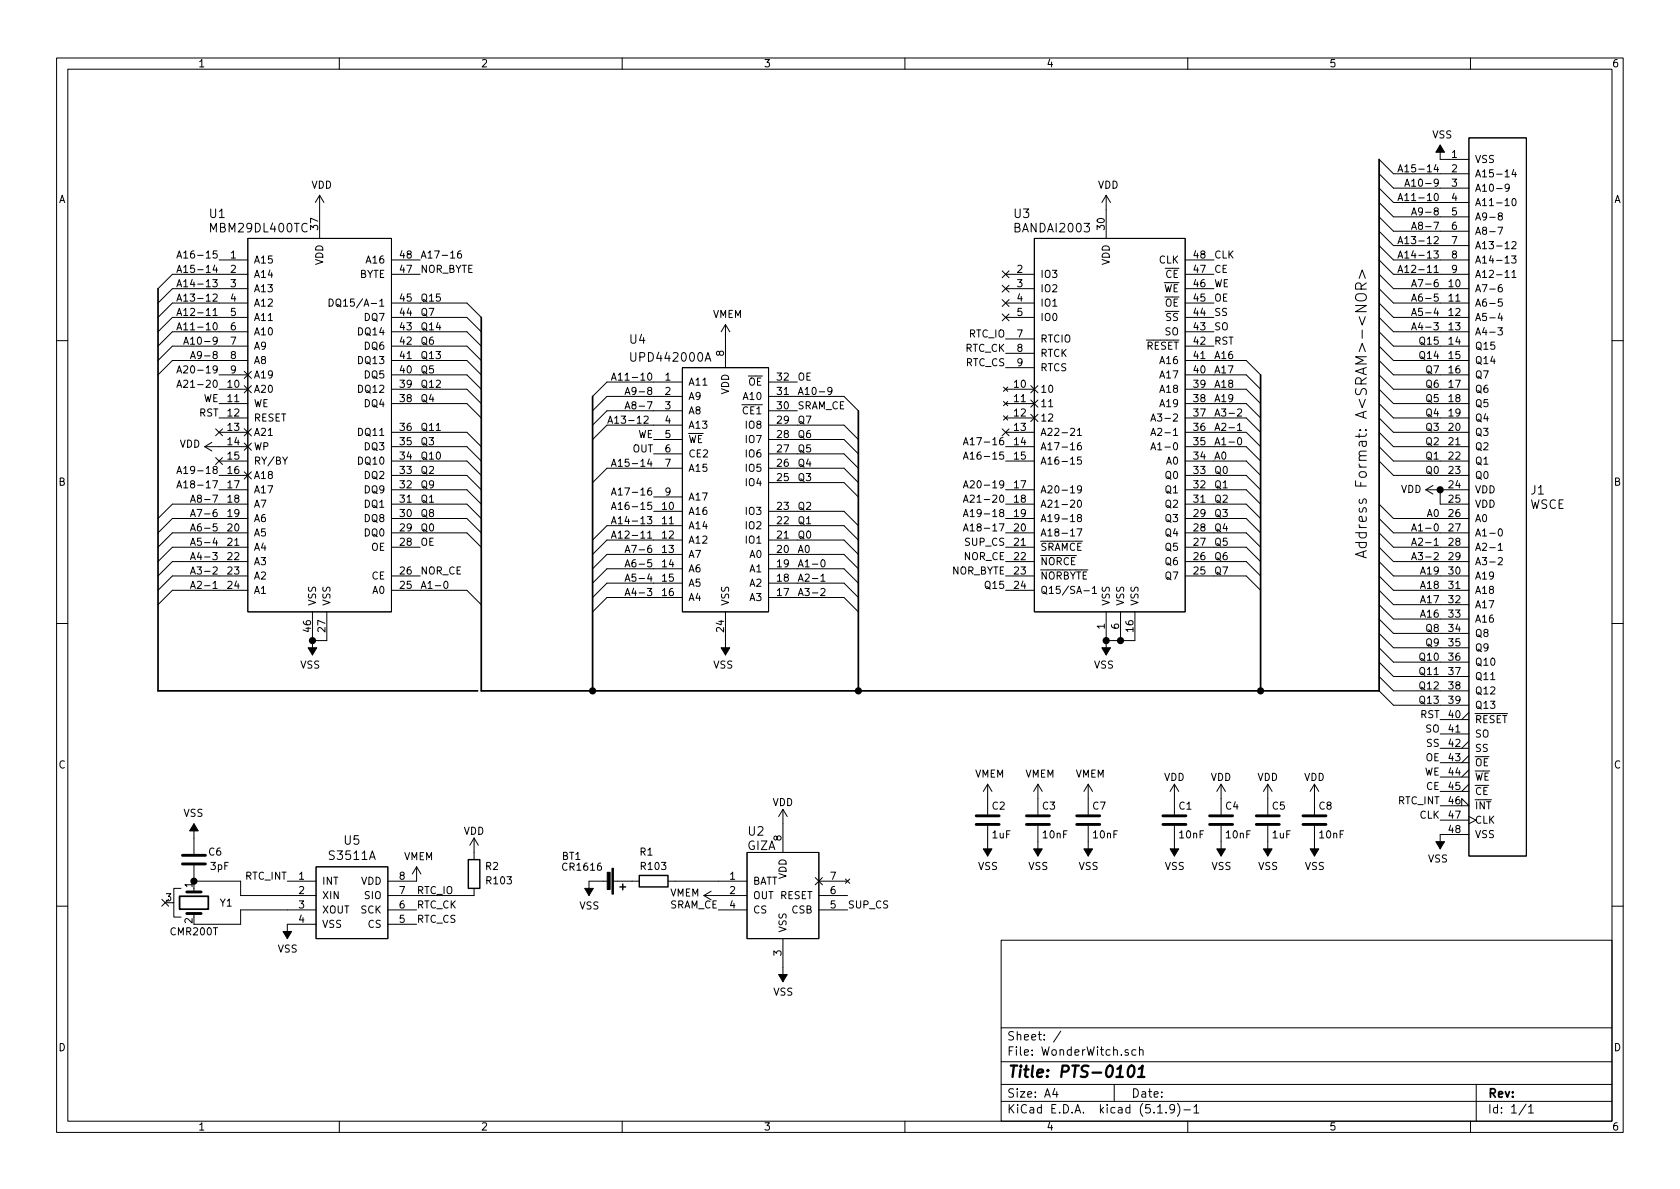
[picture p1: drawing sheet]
EESchema Schematic File Version 4
EELAYER 30 0
EELAYER END
$Descr A4 11693 8268
encoding utf-8
Sheet 1 1
Title "PTS-0101"
Date ""
Rev ""
Comp ""
Comment1 ""
Comment2 ""
Comment3 ""
Comment4 ""
$EndDescr
$Comp
L power:VSS #PWR0101
U 1 1
P 10025 1100
F 0 "#PWR0101" H 10025 950 50  0001 C CNN
F 1 "VSS" H 10040 1273 50  0000 C CNN
F 2 "" H 10025 1100 50  0001 C CNN
F 3 "" H 10025 1100 50  0001 C CNN
	1    10025 1100
	1    0    0    -1  
$EndComp
$Comp
L power:VSS #PWR0102
U 1 1
P 10025 5800
F 0 "#PWR0102" H 10025 5650 50  0001 C CNN
F 1 "VSS" H 10040 5973 50  0000 C CNN
F 2 "" H 10025 5800 50  0001 C CNN
F 3 "" H 10025 5800 50  0001 C CNN
	1    10025 5800
	-1   0    0    1   
$EndComp
Wire Wire Line
	10025 3400 10025 3500
Text Label 10025 1200 2    50   ~ 0
A15-14
Text Label 10025 1300 2    50   ~ 0
A10-9
Text Label 10025 1400 2    50   ~ 0
A11-10
Text Label 10025 1500 2    50   ~ 0
A9-8
Text Label 10025 1600 2    50   ~ 0
A8-7
Text Label 10025 1700 2    50   ~ 0
A13-12
Text Label 10025 1800 2    50   ~ 0
A14-13
Text Label 10025 1900 2    50   ~ 0
A12-11
Text Label 10025 2000 2    50   ~ 0
A7-6
Text Label 10025 2100 2    50   ~ 0
A6-5
Text Label 10025 2200 2    50   ~ 0
A5-4
Text Label 10025 2400 2    50   ~ 0
Q15
Text Label 10025 2500 2    50   ~ 0
Q14
Text Label 10025 2600 2    50   ~ 0
Q7
Text Label 10025 2700 2    50   ~ 0
Q6
Text Label 10025 2800 2    50   ~ 0
Q5
Text Label 10025 2900 2    50   ~ 0
Q4
Text Label 10025 3000 2    50   ~ 0
Q3
Text Label 10025 3100 2    50   ~ 0
Q2
Text Label 10025 3200 2    50   ~ 0
Q1
Text Label 10025 3300 2    50   ~ 0
Q0
Text Label 10025 3700 2    50   ~ 0
A1-0
Text Label 10025 3800 2    50   ~ 0
A2-1
Text Label 10025 3900 2    50   ~ 0
A3-2
Text Label 10025 4000 2    50   ~ 0
A19
Text Label 10025 4100 2    50   ~ 0
A18
Text Label 10025 4200 2    50   ~ 0
A17
Text Label 10025 4300 2    50   ~ 0
A16
Text Label 10025 4400 2    50   ~ 0
Q8
Text Label 10025 4500 2    50   ~ 0
Q9
Text Label 10025 4600 2    50   ~ 0
Q10
Text Label 10025 4700 2    50   ~ 0
Q11
Text Label 10025 4800 2    50   ~ 0
Q12
Text Label 10025 4900 2    50   ~ 0
Q13
Text Label 10025 5000 2    50   ~ 0
RST
Text Label 10025 5100 2    50   ~ 0
SO
Text Label 10025 5200 2    50   ~ 0
SS
Text Label 10025 5300 2    50   ~ 0
OE
Text Label 10025 5400 2    50   ~ 0
WE
Text Label 10025 5500 2    50   ~ 0
CE
Text Label 10025 5600 2    50   ~ 0
RTC_INT
Text Label 10025 5700 2    50   ~ 0
CLK
Text Label 8450 1800 0    50   ~ 0
CLK
Text Label 8450 1900 0    50   ~ 0
CE
Text Label 8450 2000 0    50   ~ 0
WE
Text Label 8450 2100 0    50   ~ 0
OE
Text Label 8450 2200 0    50   ~ 0
SS
Text Label 8450 2300 0    50   ~ 0
SO
Text Label 8450 2400 0    50   ~ 0
RST
Text Label 8450 3000 0    50   ~ 0
A2-1
Text Label 8450 3300 0    50   ~ 0
Q0
Text Label 8450 3400 0    50   ~ 0
Q1
Text Label 8450 3500 0    50   ~ 0
Q2
Text Label 8450 3600 0    50   ~ 0
Q3
Text Label 8450 3700 0    50   ~ 0
Q4
Text Label 8450 3800 0    50   ~ 0
Q5
Text Label 8450 3900 0    50   ~ 0
Q6
Text Label 8450 4000 0    50   ~ 0
Q7
$Comp
L power:VSS #PWR0103
U 1 1
P 7700 4450
F 0 "#PWR0103" H 7700 4300 50  0001 C CNN
F 1 "VSS" H 7715 4623 50  0000 C CNN
F 2 "" H 7700 4450 50  0001 C CNN
F 3 "" H 7700 4450 50  0001 C CNN
	1    7700 4450
	-1   0    0    1   
$EndComp
$Comp
L power:VDD #PWR0104
U 1 1
P 7700 1450
F 0 "#PWR0104" H 7700 1300 50  0001 C CNN
F 1 "VDD" H 7715 1623 50  0000 C CNN
F 2 "" H 7700 1450 50  0001 C CNN
F 3 "" H 7700 1450 50  0001 C CNN
	1    7700 1450
	1    0    0    -1  
$EndComp
Wire Wire Line
	9700 1400 10025 1400
Entry Wire Line
	9600 1400 9700 1500
Wire Wire Line
	9700 1500 10025 1500
Entry Wire Line
	9600 1500 9700 1600
Wire Wire Line
	9700 1600 10025 1600
Entry Wire Line
	9600 1600 9700 1700
Wire Wire Line
	9700 1700 10025 1700
Entry Wire Line
	9600 1700 9700 1800
Wire Wire Line
	9700 1800 10025 1800
Entry Wire Line
	9600 1800 9700 1900
Wire Wire Line
	9700 1900 10025 1900
Entry Wire Line
	9600 1900 9700 2000
Wire Wire Line
	9700 2000 10025 2000
Entry Wire Line
	9600 2000 9700 2100
Wire Wire Line
	9700 2100 10025 2100
Entry Wire Line
	9600 2100 9700 2200
Wire Wire Line
	9700 2200 10025 2200
Entry Wire Line
	9600 2200 9700 2300
Wire Wire Line
	9700 2300 10025 2300
Entry Wire Line
	9600 2300 9700 2400
Wire Wire Line
	9700 2400 10025 2400
Entry Wire Line
	9600 2400 9700 2500
Wire Wire Line
	9700 2500 10025 2500
Entry Wire Line
	9600 2500 9700 2600
Wire Wire Line
	9700 2600 10025 2600
Entry Wire Line
	9600 2600 9700 2700
Wire Wire Line
	9700 2700 10025 2700
Entry Wire Line
	9600 2700 9700 2800
Wire Wire Line
	9700 2800 10025 2800
Entry Wire Line
	9600 2800 9700 2900
Wire Wire Line
	9700 2900 10025 2900
Entry Wire Line
	9600 2900 9700 3000
Wire Wire Line
	9700 3000 10025 3000
Entry Wire Line
	9600 3000 9700 3100
Wire Wire Line
	9700 3100 10025 3100
Entry Wire Line
	9600 3100 9700 3200
Wire Wire Line
	9700 3200 10025 3200
Entry Wire Line
	9600 3200 9700 3300
Wire Wire Line
	9700 3300 10025 3300
Entry Wire Line
	9600 1300 9700 1400
Wire Wire Line
	9700 1300 10025 1300
Entry Wire Line
	9600 1200 9700 1300
Wire Wire Line
	9700 1200 10025 1200
Entry Wire Line
	9600 1100 9700 1200
Wire Wire Line
	9700 3700 10025 3700
Entry Wire Line
	9600 3600 9700 3700
Wire Wire Line
	9700 3600 10025 3600
Entry Wire Line
	9600 3500 9700 3600
$Comp
L power:VDD #PWR0105
U 1 1
P 10025 3400
F 0 "#PWR0105" H 10025 3250 50  0001 C CNN
F 1 "VDD" V 10025 3600 50  0000 C CNN
F 2 "" H 10025 3400 50  0001 C CNN
F 3 "" H 10025 3400 50  0001 C CNN
	1    10025 3400
	0    -1   -1   0   
$EndComp
Connection ~ 10025 3400
Wire Wire Line
	9700 3900 10025 3900
Entry Wire Line
	9600 3800 9700 3900
Wire Wire Line
	9700 3800 10025 3800
Entry Wire Line
	9600 3700 9700 3800
Wire Wire Line
	9700 4100 10025 4100
Entry Wire Line
	9600 4000 9700 4100
Wire Wire Line
	9700 4000 10025 4000
Entry Wire Line
	9600 3900 9700 4000
Wire Wire Line
	9700 4300 10025 4300
Entry Wire Line
	9600 4200 9700 4300
Wire Wire Line
	9700 4200 10025 4200
Entry Wire Line
	9600 4100 9700 4200
Wire Wire Line
	9700 4500 10025 4500
Entry Wire Line
	9600 4400 9700 4500
Wire Wire Line
	9700 4400 10025 4400
Entry Wire Line
	9600 4300 9700 4400
Wire Wire Line
	9700 4700 10025 4700
Entry Wire Line
	9600 4600 9700 4700
Wire Wire Line
	9700 4600 10025 4600
Entry Wire Line
	9600 4500 9700 4600
Wire Wire Line
	9700 4900 10025 4900
Entry Wire Line
	9600 4800 9700 4900
Wire Wire Line
	9700 4800 10025 4800
Entry Wire Line
	9600 4700 9700 4800
Wire Wire Line
	8450 2500 8675 2500
Wire Wire Line
	8450 2600 8675 2600
Entry Wire Line
	8675 2500 8775 2600
Entry Wire Line
	8675 2600 8775 2700
Wire Wire Line
	8450 2700 8675 2700
Wire Wire Line
	8450 2800 8675 2800
Entry Wire Line
	8675 2700 8775 2800
Entry Wire Line
	8675 2800 8775 2900
Wire Wire Line
	8450 2900 8675 2900
Wire Wire Line
	8450 3000 8675 3000
Entry Wire Line
	8675 2900 8775 3000
Entry Wire Line
	8675 3000 8775 3100
Wire Wire Line
	8450 3100 8675 3100
Wire Wire Line
	8450 3200 8675 3200
Entry Wire Line
	8675 3100 8775 3200
Entry Wire Line
	8675 3200 8775 3300
Wire Wire Line
	8450 3300 8675 3300
Wire Wire Line
	8450 3400 8675 3400
Entry Wire Line
	8675 3300 8775 3400
Entry Wire Line
	8675 3400 8775 3500
Wire Wire Line
	8450 3500 8675 3500
Wire Wire Line
	8450 3600 8675 3600
Entry Wire Line
	8675 3500 8775 3600
Entry Wire Line
	8675 3600 8775 3700
Wire Wire Line
	8450 3700 8675 3700
Wire Wire Line
	8450 3800 8675 3800
Entry Wire Line
	8675 3700 8775 3800
Entry Wire Line
	8675 3800 8775 3900
Wire Wire Line
	8450 3900 8675 3900
Wire Wire Line
	8450 4000 8675 4000
Entry Wire Line
	8675 3900 8775 4000
NoConn ~ 7000 1900
NoConn ~ 7000 2000
NoConn ~ 7000 2100
NoConn ~ 7000 2200
Text Label 7000 4100 2    50   ~ 0
Q15
Text Label 7000 4000 2    50   ~ 0
NOR_BYTE
Text Label 7000 3900 2    50   ~ 0
NOR_CE
Text Label 7000 3800 2    50   ~ 0
SUP_CS
Text Label 7000 2350 2    50   ~ 0
RTC_IO
Text Label 7000 2450 2    50   ~ 0
RTC_CK
Text Label 7000 2550 2    50   ~ 0
RTC_CS
Text Label 5550 3750 0    50   ~ 0
Q0
Text Label 5550 3650 0    50   ~ 0
Q1
Text Label 5550 3550 0    50   ~ 0
Q2
Text Label 5550 3350 0    50   ~ 0
Q3
Text Label 5550 3150 0    50   ~ 0
Q5
Text Label 5550 3250 0    50   ~ 0
Q4
Text Label 5550 3050 0    50   ~ 0
Q6
Text Label 5550 2950 0    50   ~ 0
Q7
Text Label 5550 2650 0    50   ~ 0
OE
Wire Wire Line
	5550 2950 5875 2950
Entry Wire Line
	5875 2950 5975 3050
Wire Wire Line
	5550 3050 5875 3050
Entry Wire Line
	5875 3050 5975 3150
Wire Wire Line
	5550 3150 5875 3150
Entry Wire Line
	5875 3150 5975 3250
Wire Wire Line
	5550 3250 5875 3250
Entry Wire Line
	5875 3250 5975 3350
Wire Wire Line
	5550 3350 5875 3350
Entry Wire Line
	5875 3350 5975 3450
Wire Wire Line
	5550 3550 5875 3550
Entry Wire Line
	5875 3550 5975 3650
Wire Wire Line
	5550 3650 5875 3650
Entry Wire Line
	5875 3650 5975 3750
Wire Wire Line
	5550 3750 5875 3750
Entry Wire Line
	5875 3750 5975 3850
Wire Wire Line
	5550 3850 5875 3850
Entry Wire Line
	5875 3850 5975 3950
Wire Wire Line
	5550 3950 5875 3950
Entry Wire Line
	5875 3950 5975 4050
Wire Wire Line
	5550 4050 5875 4050
Entry Wire Line
	5875 4050 5975 4150
Wire Wire Line
	5550 4150 5875 4150
Entry Wire Line
	5875 4150 5975 4250
Wire Wire Line
	5550 2750 5875 2750
Entry Wire Line
	5875 2750 5975 2850
Entry Wire Line
	8675 4000 8775 4100
Text Label 4550 3050 2    50   ~ 0
WE
$Comp
L power:VSS #PWR0106
U 1 1
P 5050 4450
F 0 "#PWR0106" H 5050 4300 50  0001 C CNN
F 1 "VSS" H 5065 4623 50  0000 C CNN
F 2 "" H 5050 4450 50  0001 C CNN
F 3 "" H 5050 4450 50  0001 C CNN
	1    5050 4450
	-1   0    0    1   
$EndComp
$Comp
L power:VSS #PWR0107
U 1 1
P 2175 4450
F 0 "#PWR0107" H 2175 4300 50  0001 C CNN
F 1 "VSS" H 2190 4623 50  0000 C CNN
F 2 "" H 2175 4450 50  0001 C CNN
F 3 "" H 2175 4450 50  0001 C CNN
	1    2175 4450
	-1   0    0    1   
$EndComp
Wire Wire Line
	2175 4450 2275 4450
$Comp
L power:VDD #PWR0108
U 1 1
P 2225 1450
F 0 "#PWR0108" H 2225 1300 50  0001 C CNN
F 1 "VDD" H 2240 1623 50  0000 C CNN
F 2 "" H 2225 1450 50  0001 C CNN
F 3 "" H 2225 1450 50  0001 C CNN
	1    2225 1450
	1    0    0    -1  
$EndComp
Text Label 2925 3800 0    50   ~ 0
OE
Text Label 2925 4000 0    50   ~ 0
NOR_CE
Text Label 2925 1900 0    50   ~ 0
NOR_BYTE
Text Label 1525 2800 2    50   ~ 0
WE
Text Label 1525 2900 2    50   ~ 0
RST
Text Label 2925 3700 0    50   ~ 0
Q0
Text Label 2925 3500 0    50   ~ 0
Q1
Text Label 2925 3300 0    50   ~ 0
Q2
Text Label 2925 3100 0    50   ~ 0
Q3
Text Label 2925 2800 0    50   ~ 0
Q4
Text Label 2925 2600 0    50   ~ 0
Q5
Text Label 2925 2400 0    50   ~ 0
Q6
Text Label 2925 2200 0    50   ~ 0
Q7
Text Label 2925 2300 0    50   ~ 0
Q14
Text Label 2925 2500 0    50   ~ 0
Q13
Text Label 2925 2700 0    50   ~ 0
Q12
Text Label 2925 3000 0    50   ~ 0
Q11
Text Label 2925 3200 0    50   ~ 0
Q10
Text Label 2925 3400 0    50   ~ 0
Q9
Text Label 2925 3600 0    50   ~ 0
Q8
Text Label 2925 2100 0    50   ~ 0
Q15
Wire Wire Line
	2925 3700 3250 3700
Entry Wire Line
	3250 3700 3350 3800
Wire Wire Line
	2925 3600 3250 3600
Entry Wire Line
	3250 3600 3350 3700
Wire Wire Line
	2925 3500 3250 3500
Entry Wire Line
	3250 3500 3350 3600
Wire Wire Line
	2925 3400 3250 3400
Entry Wire Line
	3250 3400 3350 3500
Wire Wire Line
	2925 3300 3250 3300
Entry Wire Line
	3250 3300 3350 3400
Wire Wire Line
	2925 3200 3250 3200
Entry Wire Line
	3250 3200 3350 3300
Wire Wire Line
	2925 3100 3250 3100
Entry Wire Line
	3250 3100 3350 3200
Wire Wire Line
	2925 3000 3250 3000
Entry Wire Line
	3250 3000 3350 3100
Wire Wire Line
	2925 2800 3250 2800
Entry Wire Line
	3250 2800 3350 2900
Wire Wire Line
	2925 2700 3250 2700
Entry Wire Line
	3250 2700 3350 2800
Wire Wire Line
	2925 2600 3250 2600
Entry Wire Line
	3250 2600 3350 2700
Wire Wire Line
	2925 2500 3250 2500
Entry Wire Line
	3250 2500 3350 2600
Wire Wire Line
	2925 2400 3250 2400
Entry Wire Line
	3250 2400 3350 2500
Wire Wire Line
	2925 2300 3250 2300
Entry Wire Line
	3250 2300 3350 2400
Wire Wire Line
	2925 2200 3250 2200
Entry Wire Line
	3250 2200 3350 2300
Wire Wire Line
	2925 2100 3250 2100
Entry Wire Line
	3250 2100 3350 2200
Wire Wire Line
	2925 4100 3250 4100
Entry Wire Line
	3250 4100 3350 4200
Wire Wire Line
	1200 4100 1525 4100
Entry Wire Line
	1100 4200 1200 4100
Wire Wire Line
	1200 4000 1525 4000
Entry Wire Line
	1100 4100 1200 4000
Wire Wire Line
	1200 3900 1525 3900
Entry Wire Line
	1100 4000 1200 3900
Wire Wire Line
	1200 3800 1525 3800
Entry Wire Line
	1100 3900 1200 3800
Wire Wire Line
	1200 3700 1525 3700
Entry Wire Line
	1100 3800 1200 3700
Wire Wire Line
	1200 3600 1525 3600
Entry Wire Line
	1100 3700 1200 3600
Wire Wire Line
	1200 3500 1525 3500
Entry Wire Line
	1100 3600 1200 3500
Wire Wire Line
	1200 2500 1525 2500
Entry Wire Line
	1100 2600 1200 2500
Wire Wire Line
	1200 2400 1525 2400
Entry Wire Line
	1100 2500 1200 2400
Wire Wire Line
	1200 2300 1525 2300
Entry Wire Line
	1100 2400 1200 2300
Wire Wire Line
	1200 2200 1525 2200
Entry Wire Line
	1100 2300 1200 2200
Wire Wire Line
	1200 2100 1525 2100
Entry Wire Line
	1100 2200 1200 2100
Wire Wire Line
	1200 2000 1525 2000
Entry Wire Line
	1100 2100 1200 2000
Wire Wire Line
	1200 1900 1525 1900
Entry Wire Line
	1100 2000 1200 1900
Text Label 1525 4100 2    50   ~ 0
A2-1
Text Label 5550 4050 0    50   ~ 0
A2-1
Text Label 8450 3100 0    50   ~ 0
A1-0
Text Label 5550 3950 0    50   ~ 0
A1-0
Text Label 2925 4100 0    50   ~ 0
A1-0
Text Label 5550 3850 0    50   ~ 0
A0
Text Label 10025 3600 2    50   ~ 0
A0
Text Notes 9525 1850 3    75   ~ 0
Address Format: A<SRAM>-<NOR>
Text Label 8450 2900 0    50   ~ 0
A3-2
Text Label 5550 4150 0    50   ~ 0
A3-2
Text Label 1525 4000 2    50   ~ 0
A3-2
Text Label 8450 3200 0    50   ~ 0
A0
Text Label 10025 2300 2    50   ~ 0
A4-3
Text Label 1525 3900 2    50   ~ 0
A4-3
Text Label 1525 3800 2    50   ~ 0
A5-4
Text Label 1525 3700 2    50   ~ 0
A6-5
Text Label 1525 3600 2    50   ~ 0
A7-6
Text Label 4550 3850 2    50   ~ 0
A7-6
Text Label 4550 3950 2    50   ~ 0
A6-5
Text Label 4550 4050 2    50   ~ 0
A5-4
Text Label 4550 4150 2    50   ~ 0
A4-3
Entry Wire Line
	4125 2750 4225 2650
Entry Wire Line
	4125 2850 4225 2750
Entry Wire Line
	4125 2950 4225 2850
Entry Wire Line
	4125 3050 4225 2950
Entry Wire Line
	4125 4250 4225 4150
Entry Wire Line
	4125 4150 4225 4050
Entry Wire Line
	4125 4050 4225 3950
Entry Wire Line
	4125 3950 4225 3850
Entry Wire Line
	4125 3850 4225 3750
Entry Wire Line
	4125 3750 4225 3650
Entry Wire Line
	4125 3350 4225 3250
Wire Wire Line
	4225 2650 4550 2650
Wire Wire Line
	4225 2750 4550 2750
Wire Wire Line
	4225 2850 4550 2850
Wire Wire Line
	4225 2950 4550 2950
Wire Wire Line
	4225 3250 4550 3250
Wire Wire Line
	4225 3650 4550 3650
Wire Wire Line
	4225 3750 4550 3750
Wire Wire Line
	4225 3850 4550 3850
Wire Wire Line
	4225 3950 4550 3950
Wire Wire Line
	4225 4050 4550 4050
Wire Wire Line
	4225 4150 4550 4150
Wire Bus Line
	3350 4800 4125 4800
Text Label 4550 3750 2    50   ~ 0
A12-11
Wire Bus Line
	1100 4800 3325 4800
Text Label 1525 2200 2    50   ~ 0
A12-11
Text Label 4550 3650 2    50   ~ 0
A14-13
Text Label 1525 2000 2    50   ~ 0
A14-13
Text Label 4525 2950 2    50   ~ 0
A13-12
Text Label 1525 2100 2    50   ~ 0
A13-12
Text Label 4550 2850 2    50   ~ 0
A8-7
Text Label 1525 3500 2    50   ~ 0
A8-7
Text Label 4550 2750 2    50   ~ 0
A9-8
Text Label 1525 2500 2    50   ~ 0
A9-8
Text Label 1525 2300 2    50   ~ 0
A11-10
Text Label 4550 2650 2    50   ~ 0
A11-10
Text Label 5550 2750 0    50   ~ 0
A10-9
Text Label 1525 2400 2    50   ~ 0
A10-9
Text Label 4550 3250 2    50   ~ 0
A15-14
Text Label 1525 1900 2    50   ~ 0
A15-14
Text Label 8450 2800 0    50   ~ 0
A19
Text Label 8450 2500 0    50   ~ 0
A16
Text Label 8450 2600 0    50   ~ 0
A17
Text Label 8450 2700 0    50   ~ 0
A18
Text Label 7000 3200 2    50   ~ 0
A16-15
Text Label 4550 3550 2    50   ~ 0
A16-15
Text Label 1525 1800 2    50   ~ 0
A16-15
Text Label 7000 3100 2    50   ~ 0
A17-16
Text Label 4550 3450 2    50   ~ 0
A17-16
Text Label 2925 1800 0    50   ~ 0
A17-16
NoConn ~ 7000 3000
Text Label 7000 3700 2    50   ~ 0
A18-17
Text Label 1525 3400 2    50   ~ 0
A18-17
Text Label 7000 3600 2    50   ~ 0
A19-18
Text Label 1525 3300 2    50   ~ 0
A19-18
Text Label 7000 3500 2    50   ~ 0
A21-20
Text Label 1525 2700 2    50   ~ 0
A21-20
Text Label 7000 3400 2    50   ~ 0
A20-19
Text Label 1525 2600 2    50   ~ 0
A20-19
NoConn ~ 1525 3000
$Comp
L power:VDD #PWR0109
U 1 1
P 1525 3100
F 0 "#PWR0109" H 1525 2950 50  0001 C CNN
F 1 "VDD" V 1540 3227 50  0000 L CNN
F 2 "" H 1525 3100 50  0001 C CNN
F 3 "" H 1525 3100 50  0001 C CNN
	1    1525 3100
	0    -1   -1   0   
$EndComp
NoConn ~ 1525 3200
$Comp
L WonderWitch:GIZA U2
U 1 1
P 5450 6225
F 0 "U2" H 5200 6675 60  0000 L CNN
F 1 "GIZA" H 5200 6575 60  0000 L CNN
F 2 "WonderWitch:SOP-8" V 5450 6225 60  0001 C CNN
F 3 "" V 5450 6225 60  0001 C CNN
	1    5450 6225
	1    0    0    -1  
$EndComp
Text Label 5000 6325 2    50   ~ 0
SRAM_CE
Text Label 5550 2850 0    50   ~ 0
SRAM_CE
Text Label 4550 3150 2    50   ~ 0
OUT
$Comp
L power:VSS #PWR0110
U 1 1
P 5450 6725
F 0 "#PWR0110" H 5450 6575 50  0001 C CNN
F 1 "VSS" H 5375 6900 50  0000 L CNN
F 2 "" H 5450 6725 50  0001 C CNN
F 3 "" H 5450 6725 50  0001 C CNN
	1    5450 6725
	-1   0    0    1   
$EndComp
$Comp
L power:VDD #PWR0111
U 1 1
P 5450 5725
F 0 "#PWR0111" H 5450 5575 50  0001 C CNN
F 1 "VDD" H 5450 5875 50  0000 C CNN
F 2 "" H 5450 5725 50  0001 C CNN
F 3 "" H 5450 5725 50  0001 C CNN
	1    5450 5725
	1    0    0    -1  
$EndComp
Text Label 5900 6325 0    50   ~ 0
SUP_CS
Text Label 2000 6125 2    50   ~ 0
RTC_INT
$Comp
L power:VSS #PWR0112
U 1 1
P 2000 6425
F 0 "#PWR0112" H 2000 6275 50  0001 C CNN
F 1 "VSS" H 1925 6600 50  0000 L CNN
F 2 "" H 2000 6425 50  0001 C CNN
F 3 "" H 2000 6425 50  0001 C CNN
	1    2000 6425
	-1   0    0    1   
$EndComp
$Comp
L Device:Crystal_GND3 Y1
U 1 1
P 1350 6275
F 0 "Y1" V 1350 6500 50  0000 C CNN
F 1 "CMR200T" V 1550 6275 50  0000 C CNN
F 2 "WonderWitch:WX2" H 1350 6275 50  0001 C CNN
F 3 "" H 1350 6275 50  0001 C CNN
	1    1350 6275
	0    1    1    0   
$EndComp
Wire Wire Line
	2000 6225 1675 6225
Wire Wire Line
	1675 6225 1675 6125
Wire Wire Line
	1675 6125 1350 6125
Wire Wire Line
	1350 6425 1675 6425
Wire Wire Line
	1675 6425 1675 6325
Wire Wire Line
	1675 6325 2000 6325
$Comp
L Device:C C6
U 1 1
P 1350 5975
F 0 "C6" H 1150 5925 50  0000 L CNN
F 1 "3pF" H 1100 6025 50  0000 L CNN
F 2 "WonderWitch:0603" H 1388 5825 50  0001 C CNN
F 3 "" H 1350 5975 50  0001 C CNN
	1    1350 5975
	-1   0    0    1   
$EndComp
Connection ~ 1350 6125
$Comp
L power:VSS #PWR0113
U 1 1
P 1350 5825
F 0 "#PWR0113" H 1350 5675 50  0001 C CNN
F 1 "VSS" H 1275 6000 50  0000 L CNN
F 2 "" H 1350 5825 50  0001 C CNN
F 3 "" H 1350 5825 50  0001 C CNN
	1    1350 5825
	1    0    0    -1  
$EndComp
$Comp
L Device:C C3
U 1 1
P 7225 5700
F 0 "C3" H 7250 5800 50  0000 L CNN
F 1 "10nF" H 7250 5600 50  0000 L CNN
F 2 "WonderWitch:0603" H 7263 5550 50  0001 C CNN
F 3 "" H 7225 5700 50  0001 C CNN
	1    7225 5700
	1    0    0    -1  
$EndComp
Text Label 2900 6425 0    50   ~ 0
RTC_CS
Text Label 2900 6325 0    50   ~ 0
RTC_CK
Text Label 2900 6225 0    50   ~ 0
RTC_IO
Wire Wire Line
	2900 6225 3300 6225
$Comp
L power:VDD #PWR0114
U 1 1
P 3300 5925
F 0 "#PWR0114" H 3300 5775 50  0001 C CNN
F 1 "VDD" H 3300 6075 50  0000 C CNN
F 2 "" H 3300 5925 50  0001 C CNN
F 3 "" H 3300 5925 50  0001 C CNN
	1    3300 5925
	1    0    0    -1  
$EndComp
$Comp
L Device:R R2
U 1 1
P 3300 6075
F 0 "R2" H 3175 6025 50  0000 C CNN
F 1 "R103" H 3125 6125 50  0000 C CNN
F 2 "WonderWitch:0603" V 3230 6075 50  0001 C CNN
F 3 "" H 3300 6075 50  0001 C CNN
	1    3300 6075
	-1   0    0    1   
$EndComp
Connection ~ 4125 4800
Connection ~ 5975 4800
Wire Bus Line
	4125 4800 5975 4800
Wire Bus Line
	5975 4800 8775 4800
Connection ~ 8775 4800
Wire Bus Line
	8775 4800 9600 4800
Wire Wire Line
	7900 4450 7800 4450
Connection ~ 7700 4450
Wire Wire Line
	7700 4450 7800 4450
Connection ~ 7800 4450
$Comp
L Device:C C7
U 1 1
P 7575 5700
F 0 "C7" H 7600 5800 50  0000 L CNN
F 1 "10nF" H 7600 5600 50  0000 L CNN
F 2 "WonderWitch:0603" H 7613 5550 50  0001 C CNN
F 3 "" H 7575 5700 50  0001 C CNN
	1    7575 5700
	1    0    0    -1  
$EndComp
$Comp
L Device:C C8
U 1 1
P 9150 5700
F 0 "C8" H 9175 5800 50  0000 L CNN
F 1 "10nF" H 9175 5600 50  0000 L CNN
F 2 "WonderWitch:0603" H 9188 5550 50  0001 C CNN
F 3 "" H 9150 5700 50  0001 C CNN
	1    9150 5700
	1    0    0    -1  
$EndComp
$Comp
L Device:C C1
U 1 1
P 8175 5700
F 0 "C1" H 8200 5800 50  0000 L CNN
F 1 "10nF" H 8200 5600 50  0000 L CNN
F 2 "WonderWitch:0603" H 8213 5550 50  0001 C CNN
F 3 "" H 8175 5700 50  0001 C CNN
	1    8175 5700
	1    0    0    -1  
$EndComp
$Comp
L power:VMEM #PWR0115
U 1 1
P 2900 6125
F 0 "#PWR0115" H 2900 5975 50  0001 C CNN
F 1 "VMEM" H 2915 6298 50  0000 C CNN
F 2 "" H 2900 6125 50  0001 C CNN
F 3 "" H 2900 6125 50  0001 C CNN
	1    2900 6125
	1    0    0    -1  
$EndComp
$Comp
L power:VMEM #PWR0116
U 1 1
P 5000 6225
F 0 "#PWR0116" H 5000 6075 50  0001 C CNN
F 1 "VMEM" V 5015 6353 50  0000 L CNN
F 2 "" H 5000 6225 50  0001 C CNN
F 3 "" H 5000 6225 50  0001 C CNN
	1    5000 6225
	0    -1   -1   0   
$EndComp
$Comp
L power:VMEM #PWR0117
U 1 1
P 5050 2350
F 0 "#PWR0117" H 5050 2200 50  0001 C CNN
F 1 "VMEM" H 5065 2523 50  0000 C CNN
F 2 "" H 5050 2350 50  0001 C CNN
F 3 "" H 5050 2350 50  0001 C CNN
	1    5050 2350
	1    0    0    -1  
$EndComp
$Comp
L power:VMEM #PWR0118
U 1 1
P 7225 5550
F 0 "#PWR0118" H 7225 5400 50  0001 C CNN
F 1 "VMEM" H 7240 5723 50  0000 C CNN
F 2 "" H 7225 5550 50  0001 C CNN
F 3 "" H 7225 5550 50  0001 C CNN
	1    7225 5550
	1    0    0    -1  
$EndComp
$Comp
L power:VSS #PWR0119
U 1 1
P 7225 5850
F 0 "#PWR0119" H 7225 5700 50  0001 C CNN
F 1 "VSS" H 7150 6025 50  0000 L CNN
F 2 "" H 7225 5850 50  0001 C CNN
F 3 "" H 7225 5850 50  0001 C CNN
	1    7225 5850
	-1   0    0    1   
$EndComp
$Comp
L power:VMEM #PWR0120
U 1 1
P 7575 5550
F 0 "#PWR0120" H 7575 5400 50  0001 C CNN
F 1 "VMEM" H 7590 5723 50  0000 C CNN
F 2 "" H 7575 5550 50  0001 C CNN
F 3 "" H 7575 5550 50  0001 C CNN
	1    7575 5550
	1    0    0    -1  
$EndComp
$Comp
L power:VSS #PWR0121
U 1 1
P 7575 5850
F 0 "#PWR0121" H 7575 5700 50  0001 C CNN
F 1 "VSS" H 7500 6025 50  0000 L CNN
F 2 "" H 7575 5850 50  0001 C CNN
F 3 "" H 7575 5850 50  0001 C CNN
	1    7575 5850
	-1   0    0    1   
$EndComp
$Comp
L power:VDD #PWR0122
U 1 1
P 8825 5550
F 0 "#PWR0122" H 8825 5400 50  0001 C CNN
F 1 "VDD" H 8825 5700 50  0000 C CNN
F 2 "" H 8825 5550 50  0001 C CNN
F 3 "" H 8825 5550 50  0001 C CNN
	1    8825 5550
	1    0    0    -1  
$EndComp
$Comp
L power:VDD #PWR0123
U 1 1
P 8500 5550
F 0 "#PWR0123" H 8500 5400 50  0001 C CNN
F 1 "VDD" H 8500 5700 50  0000 C CNN
F 2 "" H 8500 5550 50  0001 C CNN
F 3 "" H 8500 5550 50  0001 C CNN
	1    8500 5550
	1    0    0    -1  
$EndComp
$Comp
L power:VDD #PWR0124
U 1 1
P 9150 5550
F 0 "#PWR0124" H 9150 5400 50  0001 C CNN
F 1 "VDD" H 9150 5700 50  0000 C CNN
F 2 "" H 9150 5550 50  0001 C CNN
F 3 "" H 9150 5550 50  0001 C CNN
	1    9150 5550
	1    0    0    -1  
$EndComp
$Comp
L power:VDD #PWR0125
U 1 1
P 8175 5550
F 0 "#PWR0125" H 8175 5400 50  0001 C CNN
F 1 "VDD" H 8175 5700 50  0000 C CNN
F 2 "" H 8175 5550 50  0001 C CNN
F 3 "" H 8175 5550 50  0001 C CNN
	1    8175 5550
	1    0    0    -1  
$EndComp
$Comp
L power:VSS #PWR0126
U 1 1
P 8825 5850
F 0 "#PWR0126" H 8825 5700 50  0001 C CNN
F 1 "VSS" H 8750 6025 50  0000 L CNN
F 2 "" H 8825 5850 50  0001 C CNN
F 3 "" H 8825 5850 50  0001 C CNN
	1    8825 5850
	-1   0    0    1   
$EndComp
$Comp
L power:VSS #PWR0127
U 1 1
P 8500 5850
F 0 "#PWR0127" H 8500 5700 50  0001 C CNN
F 1 "VSS" H 8425 6025 50  0000 L CNN
F 2 "" H 8500 5850 50  0001 C CNN
F 3 "" H 8500 5850 50  0001 C CNN
	1    8500 5850
	-1   0    0    1   
$EndComp
$Comp
L power:VSS #PWR0128
U 1 1
P 9150 5850
F 0 "#PWR0128" H 9150 5700 50  0001 C CNN
F 1 "VSS" H 9075 6025 50  0000 L CNN
F 2 "" H 9150 5850 50  0001 C CNN
F 3 "" H 9150 5850 50  0001 C CNN
	1    9150 5850
	-1   0    0    1   
$EndComp
$Comp
L power:VSS #PWR0129
U 1 1
P 8175 5850
F 0 "#PWR0129" H 8175 5700 50  0001 C CNN
F 1 "VSS" H 8100 6025 50  0000 L CNN
F 2 "" H 8175 5850 50  0001 C CNN
F 3 "" H 8175 5850 50  0001 C CNN
	1    8175 5850
	-1   0    0    1   
$EndComp
$Comp
L Device:C C2
U 1 1
P 6875 5700
F 0 "C2" H 6900 5800 50  0000 L CNN
F 1 "1uF" H 6900 5600 50  0000 L CNN
F 2 "WonderWitch:0603" H 6913 5550 50  0001 C CNN
F 3 "" H 6875 5700 50  0001 C CNN
	1    6875 5700
	1    0    0    -1  
$EndComp
$Comp
L power:VMEM #PWR0130
U 1 1
P 6875 5550
F 0 "#PWR0130" H 6875 5400 50  0001 C CNN
F 1 "VMEM" H 6890 5723 50  0000 C CNN
F 2 "" H 6875 5550 50  0001 C CNN
F 3 "" H 6875 5550 50  0001 C CNN
	1    6875 5550
	1    0    0    -1  
$EndComp
$Comp
L power:VSS #PWR0131
U 1 1
P 6875 5850
F 0 "#PWR0131" H 6875 5700 50  0001 C CNN
F 1 "VSS" H 6800 6025 50  0000 L CNN
F 2 "" H 6875 5850 50  0001 C CNN
F 3 "" H 6875 5850 50  0001 C CNN
	1    6875 5850
	-1   0    0    1   
$EndComp
$Comp
L power:VSS #PWR0132
U 1 1
P 4100 6125
F 0 "#PWR0132" H 4100 5975 50  0001 C CNN
F 1 "VSS" H 4025 6300 50  0000 L CNN
F 2 "" H 4100 6125 50  0001 C CNN
F 3 "" H 4100 6125 50  0001 C CNN
	1    4100 6125
	-1   0    0    1   
$EndComp
Wire Wire Line
	4700 6125 5000 6125
$Comp
L Device:R R1
U 1 1
P 4550 6125
F 0 "R1" V 4750 6175 50  0000 C CNN
F 1 "R103" V 4650 6125 50  0000 C CNN
F 2 "WonderWitch:0603" V 4480 6125 50  0001 C CNN
F 3 "" H 4550 6125 50  0001 C CNN
	1    4550 6125
	0    -1   -1   0   
$EndComp
NoConn ~ 1150 6275
Connection ~ 2175 4450
$Comp
L Device:C C5
U 1 1
P 8825 5700
F 0 "C5" H 8850 5800 50  0000 L CNN
F 1 "1uF" H 8850 5600 50  0000 L CNN
F 2 "WonderWitch:0603" H 8863 5550 50  0001 C CNN
F 3 "" H 8825 5700 50  0001 C CNN
	1    8825 5700
	1    0    0    -1  
$EndComp
$Comp
L Device:C C4
U 1 1
P 8500 5700
F 0 "C4" H 8525 5800 50  0000 L CNN
F 1 "10nF" H 8525 5600 50  0000 L CNN
F 2 "WonderWitch:0603" H 8538 5550 50  0001 C CNN
F 3 "" H 8500 5700 50  0001 C CNN
	1    8500 5700
	1    0    0    -1  
$EndComp
$Comp
L WonderWitch:BANDAI2003 U3
U 1 1
P 7700 2950
F 0 "U3" H 7050 4425 60  0000 L CNN
F 1 "BANDAI2003" H 7050 4325 60  0000 L CNN
F 2 "WonderWitch:LQFP-48" H 7700 2900 60  0001 C CNN
F 3 "" H 7700 2900 60  0001 C CNN
	1    7700 2950
	1    0    0    -1  
$EndComp
$Comp
L WonderWitch:UPD442000A U4
U 1 1
P 5050 3350
F 0 "U4" H 4375 4350 60  0000 L CNN
F 1 "UPD442000A" H 4375 4225 60  0000 L CNN
F 2 "WonderWitch:STSOP-32" H 5100 3400 60  0001 C CNN
F 3 "" H 5100 3400 60  0001 C CNN
	1    5050 3350
	1    0    0    -1  
$EndComp
$Comp
L WonderWitch:S3511A U5
U 1 1
P 2450 6275
F 0 "U5" H 2450 6712 60  0000 C CNN
F 1 "S3511A" H 2450 6606 60  0000 C CNN
F 2 "WonderWitch:SSOP-8" H 1900 6975 60  0001 C CNN
F 3 "" H 1900 6975 60  0001 C CNN
	1    2450 6275
	1    0    0    -1  
$EndComp
$Comp
L WonderWitch:MBM29DL400TC U1
U 1 1
P 2225 2950
F 0 "U1" H 1450 4425 60  0000 L CNN
F 1 "MBM29DL400TC" H 1450 4325 60  0000 L CNN
F 2 "WonderWitch:TSOP-I-48" H 2225 2950 60  0001 C CNN
F 3 "" H 2225 2950 60  0001 C CNN
	1    2225 2950
	1    0    0    -1  
$EndComp
$Comp
L WonderWitch:WSCE J1
U 1 1
P 10325 3450
F 0 "J1" V 10275 3775 60  0000 L CNN
F 1 "WSCE" V 10375 3775 60  0000 L CNN
F 2 "WonderWitch:EDGE" H 8775 4000 60  0001 C CNN
F 3 "" H 8775 4000 60  0001 C CNN
	1    10325 3450
	0    1    1    0   
$EndComp
$Comp
L Device:Battery_Cell BT1
U 1 1
P 4200 6125
F 0 "BT1" V 4025 5975 50  0000 R CNN
F 1 "CR1616" V 4100 6125 50  0000 R CNN
F 2 "WonderWitch:BTHLDR" V 4200 6185 50  0001 C CNN
F 3 "" V 4200 6185 50  0001 C CNN
	1    4200 6125
	0    1    1    0   
$EndComp
Wire Bus Line
	5975 2850 5975 4800
Wire Bus Line
	3350 2200 3350 4800
Wire Bus Line
	1100 2000 1100 4800
Wire Bus Line
	4125 2750 4125 4800
Wire Bus Line
	8775 2600 8775 4800
Wire Bus Line
	9600 1100 9600 4800
$EndSCHEMATC
